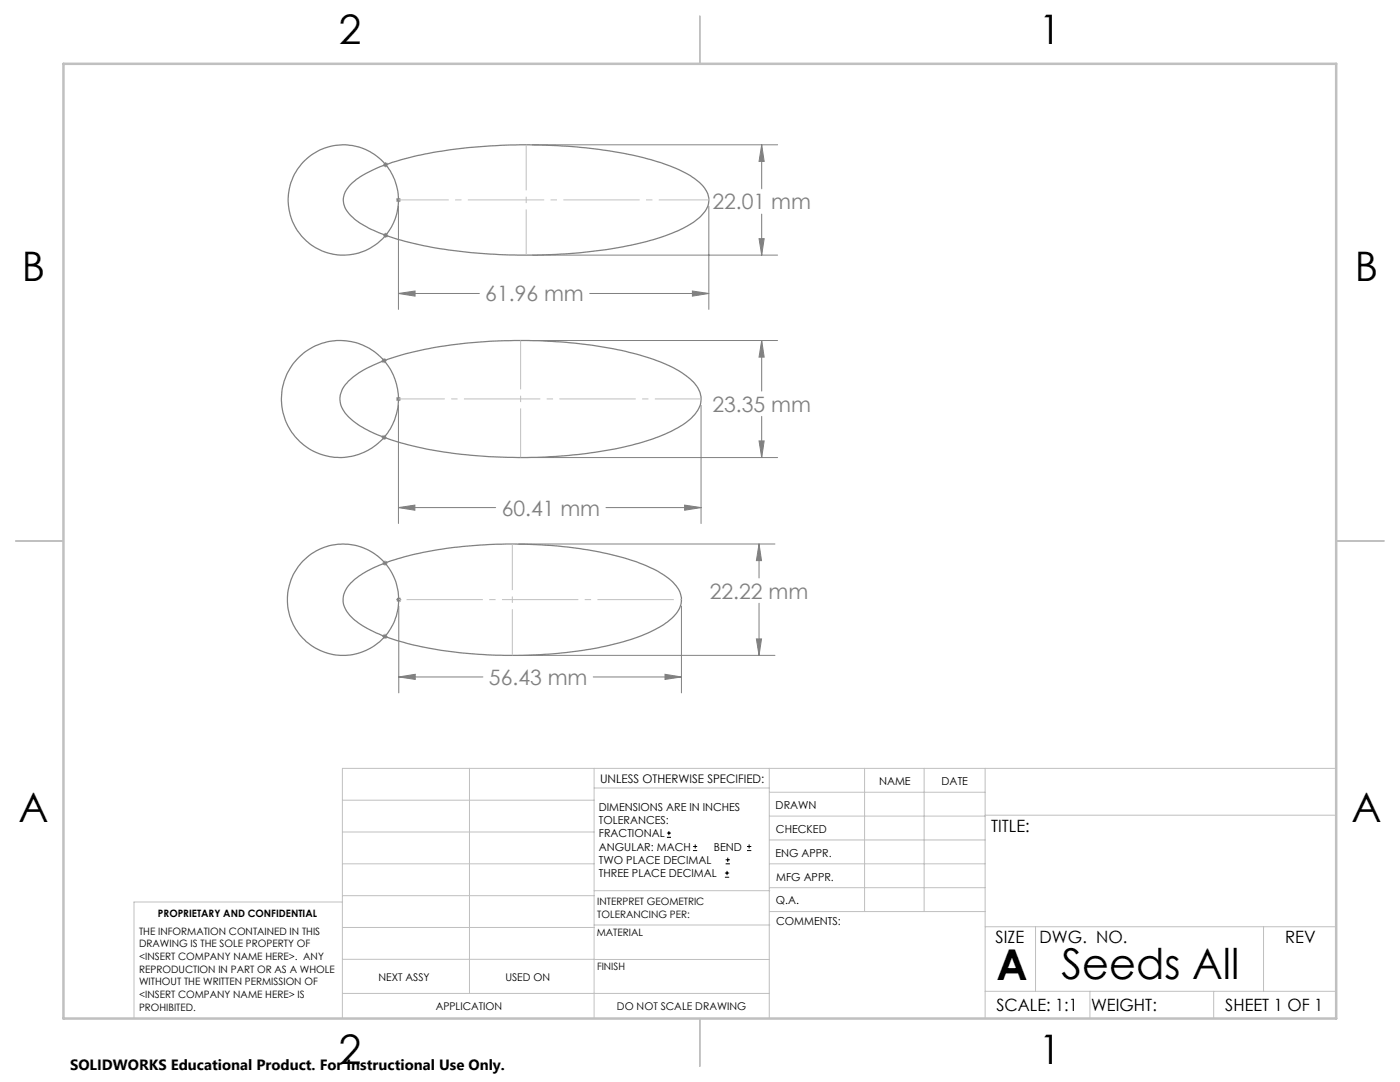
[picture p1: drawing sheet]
<svg xmlns="http://www.w3.org/2000/svg" width="279mm" height="216mm" viewBox="0 0 279 216" stroke-linecap="round" stroke-linejoin="round" font-family="sans-serif">
<g fill="none" stroke="#000" stroke-width=".2">
<path d="M133.1 167.1h.8M133.1 166.2h.8M133.5 165.8v.9M138.3 169.7h.8M138.3 168.9h.8M138.7 168.5v.8M144.7 175h.8M144.7 174.2h.8M144.8 172.4h.9M144.8 171.6h.9M145.1 173.8v.8M145.2 171.1v.9"/>
<path d="M149.1 169.7h.8M149.1 168.9h.8M149.5 168.5v.8"/>
</g>
<g fill="none" stroke="#808080" stroke-width=".2">
<path d="M76.5 32.9h1M76.6 32.5l.7 .7M77 32.3v1.1M77.3 32.5l-.7 .7M79 39.9h1M79.2 39.5l.7 .8M79.5 39.4v1M79.9 39.5l-.7 .8M106.3 28.9h48.9M152 28.9l.5 3.3h-1zM152 28.9v8.8M76.5 47h1"/>
<path d="M76.6 46.6l.7 .7M77 46.5v.9M77.3 46.6l-.7 .7M79.5 58.6l3.3-.5v1zM79.5 41.2v20.5M79.5 58.6h16.2M106.3 50.9h48.9M117.7 58.6h23.8M138.2 58.1l3.3 .5-3.3 .5zM141.5 41.2v20.5M151.5 47.6h1l-.5 3.3zM152 42.7v8.2"/>
<path d="M76.2 72h1M76.3 71.6l.7 .7M76.7 71.5v1M77 71.6l-.7 .7M79 79.6h1M79.2 79.3l.7 .7M79.5 79.1v1M79.9 79.3l-.7 .7M105.2 67.9h50M152 67.9l.5 3.4h-1zM152 67.9v10.1M76.2 87.3h1"/>
<path d="M76.3 86.9l.7 .7M76.7 86.8v1M77 86.9l-.7 .7M79.5 80.9v23.6M105.2 91.3h50M139.9 80.9v23.6M151.5 88h1l-.5 3.3zM152 83.1v8.2M76.3 112.4h1M76.5 112l.7 .7M76.8 111.9v1M77.2 112l-.7 .7"/>
<path d="M79.1 119.7h1M79.2 119.3l.7 .7M79.5 101.3l3.3-.5v1zM79.5 101.3h19.4M79.6 119.2v1M79.9 119.3l-.7 .7M103.5 108.5h51.2M120.9 101.3h19M136.6 100.8l3.3 .5-3.3 .5zM151.5 108.5l.5 3.4h-1zM151.5 108.5v6.8M76.3 127h1"/>
<path d="M76.5 126.6l.7 .8M76.8 126.5v1M77.2 126.6l-.7 .8M79.6 135.1l3.3-.6v1.1zM79.6 120.9v17.4M79.6 135.1h16.8M103.5 130.8h51.2M118.4 135.1h17.6M132.7 134.5l3.3 .6-3.3 .5zM136 120.9v17.4M151 127.5h1l-.5 3.3zM151.5 120.4v10.4"/>
</g>
<g fill="none" stroke="#808080" stroke-width=".25">
<path d="M69.9 36.9a23.2 23.2 0 0 1 9.8-4.9 101.3 101.3 0 0 1 32.6-2.9 71.6 71.6 0 0 1 22.6 4.5 11.9 11.9 0 0 1 6.2 4.8 4 4 0 0 1-1.3 4.8 25.9 25.9 0 0 1-10.9 5 108.1 108.1 0 0 1-47.3 .1 28.9 28.9 0 0 1-10.9-4.6 4.5 4.5 0 0 1-2-4.9l.6-1.1zM69.5 76.1a24 24 0 0 1 10-5.1 96.5 96.5 0 0 1 32.5-2.8 64 64 0 0 1 21.9 5 10.8 10.8 0 0 1 5.8 5.1 4.5 4.5 0 0 1-1.4 4.8 23.5 23.5 0 0 1-10.1 5.1 97.5 97.5 0 0 1-35.2 2.5 56.3 56.3 0 0 1-20.2-5.2 9.4 9.4 0 0 1-4.8-4.9 4.7 4.7 0 0 1 1.5-4.5zM70 116.3a23 23 0 0 1 10.1-5 90.8 90.8 0 0 1 44.5 0 23.6 23.6 0 0 1 9.7 4.8 4.5 4.5 0 0 1-.1 7.2 26.9 26.9 0 0 1-11.9 5.3 93.2 93.2 0 0 1-41.1-.2 25.5 25.5 0 0 1-11-5.2 4.4 4.4 0 0 1-.2-6.9z"/>
<circle cx="68.5" cy="39.9" r="11"/>
<circle cx="67.8" cy="79.6" r="11.7"/>
<circle cx="68.5" cy="119.7" r="11.1"/>
</g>
<path d="M79.6 119.7h56.4" fill="none" stroke="#c0c0c0" stroke-width=".2" stroke-dasharray="15.2 1.3 1.3 1.3" stroke-dashoffset="-1.5" stroke-linecap="butt"/>
<path d="M79.5 79.6h60.4M102.2 108.5v22.3" fill="none" stroke="#c0c0c0" stroke-width=".2" stroke-dasharray="15.2 1.3 1.3 1.3" stroke-dashoffset="6" stroke-linecap="butt"/>
<path d="M103.9 67.9v23.4" fill="none" stroke="#c0c0c0" stroke-width=".2" stroke-dasharray="15.2 1.3 1.3 1.3" stroke-dashoffset="5.5" stroke-linecap="butt"/>
<path d="M141.5 39.9h-62" fill="none" stroke="#c0c0c0" stroke-width=".2" stroke-dasharray="15.2 1.3 1.3 1.3" stroke-dashoffset="5.2" stroke-linecap="butt"/>
<path d="M105 28.9v22" fill="none" stroke="#c0c0c0" stroke-width=".2" stroke-dasharray="15.2 1.3 1.3 1.3" stroke-dashoffset="6.1" stroke-linecap="butt"/>
<g fill="none" stroke="#c0c0c0" stroke-width=".2">
<path d="M68.3 159.7h50.3M93.7 153.3v44.9M118.6 153.3v49.9M118.6 157.2h34.9M153.5 153.3v49.9M153.5 158.1h43.1M172.5 153.3v28.6M184.4 153.3v28.6M196.6 153.3v49.9M266.7 153.3h-198.4v49.9M68.3 178.7h50.3M68.3 172.4h50.3"/>
<path d="M68.3 166h50.3M68.3 180h-41.6v23.2M118.6 177.7h35M153.5 167.6h43.1M153.5 162.8h43.1M153.5 172.4h43.1M153.5 177.1h43.1M196.6 162.7h70.1M68.3 198.2h85.2M68.3 191.4l85.2 .1M68.3 185.1h50.3M118.6 184.6h35"/>
<path d="M153.6 181.9h43M196.6 197.8h70.1M196.6 184.9h70.1M206.7 184.9v12.9M217.5 197.8v5.4M242.2 197.8v5.4M252.2 184.9v12.9"/>
</g>
<path d="M139.7 3.2v9.5M3.1 107.9h9.6M266.7 107.9h9.5M139.7 203.2v9.6" fill="none" stroke="#c0c0c0" stroke-width=".25"/>
<path d="M12.7 12.7h254v190.5h-254z" fill="none" stroke="#c0c0c0" stroke-width=".5"/>
<g fill="#808080">
<path d="M152 67.9l.5 3.4h-1zM151.5 88h1l-.5 3.3zM151.5 108.5l.5 3.4h-1zM151 127.5h1l-.5 3.3zM138.2 58.1l3.3 .5-3.3 .5zM79.5 58.6l3.3-.5v1zM152 28.9l.5 3.3h-1zM151.5 47.6h1l-.5 3.3z"/>
<path d="M79.5 101.3l3.3-.5v1zM136.6 100.8l3.3 .5-3.3 .5zM79.6 135.1l3.3-.6v1.1zM132.7 134.5l3.3 .6-3.3 .5z"/>
</g>
<g font-size="8.5">
<text x="198.9" y="195.5">A</text>
<text x="211.9" y="195.4">Seeds All</text>
</g>
<g font-size="8.1">
<text x="67.6" y="8.9">2</text>
<text x="207.3" y="8.9">1</text>
<text x="4.4" y="56.1">B</text>
<text x="270.4" y="56.1">B</text>
<text x="3.7" y="164.1">A</text>
<text x="269.7" y="164.1">A</text>
<text x="67.6" y="212.4">2</text>
<text x="207.3" y="212.4">1</text>
</g>
<g font-size="4.2" fill="#808080">
<text x="142.2" y="41.8">22.01 mm</text>
<text x="96.9" y="60.2">61.96 mm</text>
<text x="142.2" y="82.1">23.35 mm</text>
<text x="100.1" y="102.9">60.41 mm</text>
<text x="141.7" y="119.4">22.22 mm</text>
<text x="97.6" y="136.7">56.43 mm</text>
</g>
<g font-size="3.4">
<text x="197.8" y="166">TITLE:</text>
<text x="198.7" y="188.1">SIZE</text>
<text x="207.5" y="188.1">DWG. NO.</text>
<text x="256.5" y="188.2">REV</text>
<text x="198.8" y="201.7">SCALE: 1:1</text>
<text x="217.7" y="201.8">WEIGHT:</text>
<text x="244.5" y="201.7">SHEET 1 OF 1</text>
</g>
<text font-size="3" x="14" y="213.5">SOLIDWORKS Educational Product. For Instructional Use Only.</text>
<text font-size="2.4" x="119.8" y="156.2">UNLESS OTHERWISE SPECIFIED:</text>
<g font-size="2.2">
<text x="119.5" y="161.8">DIMENSIONS ARE IN INCHES</text>
<text x="154.8" y="161.4">DRAWN</text>
<text x="175.4" y="156.6">NAME</text>
<text x="187.9" y="156.7">DATE</text>
<text x="119.5" y="164.4">TOLERANCES:</text>
<text x="119.5" y="167.1">FRACTIONAL</text>
<text x="154.9" y="166.3">CHECKED</text>
<text x="119.5" y="169.7">ANGULAR: MACH</text>
<text x="119.5" y="172.4">TWO PLACE DECIMAL</text>
<text x="142.5" y="169.7">BEND</text>
<text x="154.8" y="170.9">ENG APPR.</text>
<text x="119.5" y="175">THREE PLACE DECIMAL</text>
<text x="154.9" y="175.7">MFG APPR.</text>
<text x="154.9" y="180.4">Q.A.</text>
<text x="154.9" y="184.6">COMMENTS:</text>
</g>
<g font-size="2.1">
<text x="75.5" y="195.7">NEXT ASSY</text>
<text x="100.9" y="195.7">USED ON</text>
<text x="86.9" y="201.5">APPLICATION</text>
<text x="123.1" y="201.6">DO NOT SCALE DRAWING</text>
</g>
<g font-size="2">
<text x="31.5" y="182.9">PROPRIETARY AND CONFIDENTIAL</text>
<text x="119.2" y="180.6">INTERPRET GEOMETRIC</text>
<text x="119.2" y="183.1">TOLERANCING PER:</text>
<text x="27.8" y="186.5">THE INFORMATION CONTAINED IN THIS</text>
<text x="27.8" y="189">DRAWING IS THE SOLE PROPERTY OF</text>
<text x="27.8" y="191.6">&lt;INSERT COMPANY NAME HERE&gt;. ANY</text>
<text x="119.1" y="186.7">MATERIAL</text>
<text x="27.8" y="194.1">REPRODUCTION IN PART OR AS A WHOLE</text>
<text x="27.8" y="196.6">WITHOUT THE WRITTEN PERMISSION OF</text>
<text x="119.1" y="193.5">FINISH</text>
<text x="27.8" y="199.1">&lt;INSERT COMPANY NAME HERE&gt; IS</text>
<text x="27.8" y="201.7">PROHIBITED.</text>
</g>
</svg>
